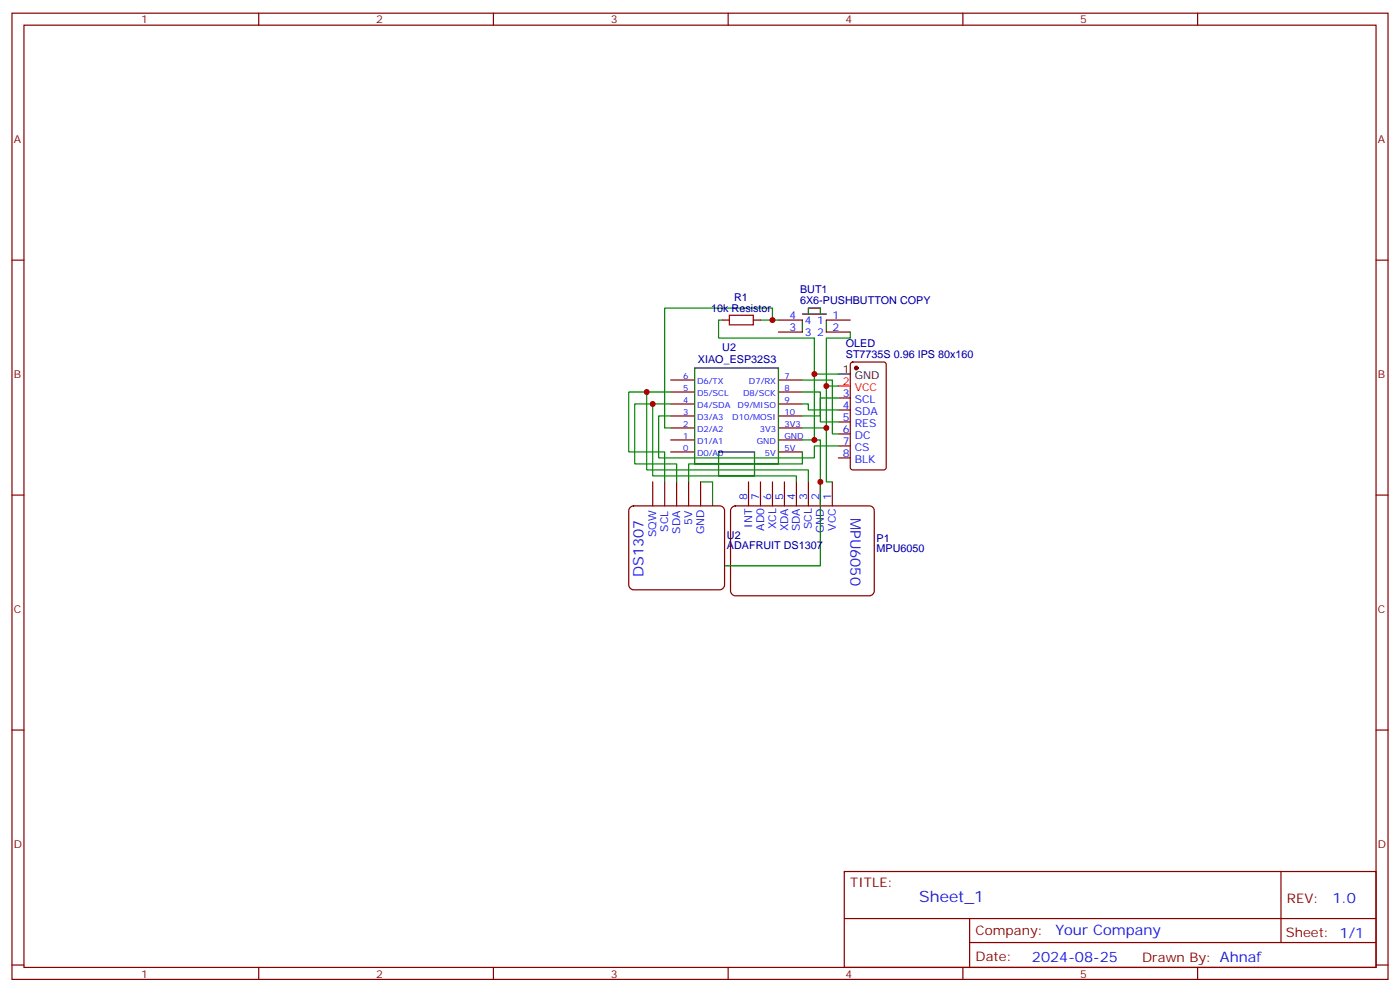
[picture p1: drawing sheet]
<svg xmlns="http://www.w3.org/2000/svg" width="412mm" height="292mm" viewBox="0 0 412 292" stroke-linecap="round" stroke-linejoin="round" font-family="sans-serif">
<g fill="none" stroke="#870000" stroke-width=".35">
<path d="M3.5 3.9h405.4v284.3h-405.4zM7.1 7.4h398.2v277.3h-398.2zM76.2 3.9v3.5M145.3 3.9v3.5M214.5 3.9v3.5M283.6 3.9v3.5M352.8 3.9v3.5M3.5 76.6h3.6M405.3 76.6h3.6M212.7 94.2h2.1M221.9 94.2h2.1M229.3 94.2h7.1"/>
<path d="M229.3 97.7h7.1M243.4 94.2h7.1M243.4 97.7h7.1M197.6 118.9h7M197.6 115.4h7M197.6 111.8h7M229.3 118.9h7.1M229.3 115.4h7.1M229.3 111.8h7.1M246.9 117.1h3.6M250.7 106.7l.5-.2h9.1l.7 .5 .1 30.6-.5 .6-9.4 .1-.7-.5v-30.6zM197.6 133h7"/>
<path d="M197.6 129.5h7M197.6 125.9h7M197.6 122.4h7M229.3 133h7.1M229.3 129.5h7.1M229.3 125.9h7.1M229.3 122.4h7.1M246.9 120.6h3.6M246.9 124.2h3.6M246.9 127.7h3.6M246.9 131.2h3.6M246.9 134.8h3.6"/>
<path d="M3.5 145.7h3.6M215.5 149.4l1.1-.5h39.5a1.41 1.41 0 0 1 1.4 1.4v23.6a1.51 1.51 0 0 1-1.4 1.4h-39.5a1.51 1.51 0 0 1-1.4-1.4v-23.6zM220.5 141.8v7.1M224 141.8v7.1M227.5 141.8v7.1M231.1 141.8v7.1M234.6 141.8v7.1M238.1 141.8v7.1M241.7 141.8v7.1M245.2 141.8v7.1M405.3 145.7h3.6M3.5 214.8h3.6"/>
<path d="M405.3 214.8h3.6M248.7 256.5h156.6v28.2h-156.6zM377.3 256.5v20.9M248.7 270.3h156.5M285.6 277.4h119.6M285.6 270.3v14.1M3.5 284h3.6M76.2 284.7v3.5M145.3 284.7v3.5M214.5 284.7v3.5M283.6 284.7v3.5M352.8 284.7v3.5"/>
<path d="M405.3 284h3.6"/>
</g>
<path d="M236.4 94.2v3.5M236.4 92.4h7M238.1 92.4v-1.7h3.6v1.7M243.4 94.2v3.5M204.6 108.3h24.7v28.2h-24.7zM246.9 110.1h3.6M211.7 133h10.5v7.1h-10.5z" fill="none" stroke="#000" stroke-width=".35"/>
<circle cx="252.2" cy="108.3" r=".53" fill="#870000" stroke="#870000" stroke-width=".35"/>
<path d="M246.9 113.6h3.6" fill="none" stroke="#f00" stroke-width=".35"/>
<g fill="none" stroke="#008700" stroke-width=".35">
<path d="M212.7 94.2h-1v5.3h28.2v10.6M224 94.2h5.3M227.5 94.2v-3.5h-31.7v35.2h1.8M250.5 97.7v1.8h-7.1v14.1M197.6 118.9h-5.3v21.2h42.3v1.7M197.6 115.4h-7.1v22.9h47.6v3.5M236.4 118.9h1.7v1.7h8.8M236.4 115.4h5.3v8.8h5.2M236.4 111.8h8.8v15.9h1.7M246.9 110.1h-7v19.4h-3.5M246.9 113.6h-3.5v12.3h-7M246.9 117.1h-5.2v5.3h-5.3"/>
<path d="M197.6 122.4h-3.6v12.4h45.9v-3.6h7M239.9 129.5h1.8v37h-31.8v-24.7h-3.5M243.4 125.9v15.9h1.8"/>
</g>
<path d="M214.8 92.8h7.1v2.8h-7.1z" fill="none" stroke="#a10000" stroke-width=".35"/>
<path d="M185.5 149.4l1.1-.5h25.4a1.41 1.41 0 0 1 1.4 1.4v21.9a1.51 1.51 0 0 1-1.4 1.4h-25.4a1.51 1.51 0 0 1-1.4-1.4v-21.9z" fill="#fff" stroke="#800000" stroke-width=".35"/>
<path d="M192.3 141.8v7.1M195.8 141.8v7.1M199.3 141.8v7.1M202.8 141.8v7.1M206.4 141.8v7.1" fill="none" stroke="#870000" stroke-width=".35"/>
<path d="M190.5 115.4h-5.3v17.6h10.6v8.8M192.3 118.9h-5.3v17.6h12.3v5.3M236.4 133v3.5h-33.6v5.3" fill="none" stroke="#008700" stroke-width=".35"/>
<g fill="#c00">
<circle cx="239.9" cy="129.5" r=".88"/>
<circle cx="243.4" cy="125.9" r=".88"/>
<circle cx="243.4" cy="113.6" r=".88"/>
<circle cx="227.5" cy="94.2" r=".88"/>
<circle cx="239.9" cy="110.1" r=".88"/>
<circle cx="241.7" cy="141.8" r=".88"/>
<circle cx="192.3" cy="118.9" r=".88"/>
<circle cx="190.5" cy="115.4" r=".88"/>
</g>
<text font-size="4.6" fill="#00f" x="270.8" y="265.5">Sheet_1</text>
<g font-size="4.2" fill="#00f">
<text x="250.5" y="152.4" transform="rotate(90 250.5 152.4)">MPU6050</text>
<text x="189.5" y="169.8" transform="rotate(-90 189.5 169.8)">DS1307</text>
<text x="392.5" y="265.7">1.0</text>
<text x="310.9" y="275.3">Your Company</text>
<text x="304" y="283.1">2024-08-25</text>
</g>
<g font-size="3.9" fill="#800">
<text x="250.5" y="261.1">TITLE:</text>
<text x="379.1" y="265.7">REV:</text>
<text x="287.4" y="275.3">Company:</text>
<text x="378.7" y="275.9">Sheet: 1/1</text>
<text x="287.4" y="282.9">Date:</text>
<text x="336.4" y="283">Drawn By: Ahnaf</text>
</g>
<g font-size="3.2" fill="#800">
<text x="41.6" y="6.9">1</text>
<text x="110.8" y="6.9">2</text>
<text x="179.9" y="6.9">3</text>
<text x="249.1" y="6.9">4</text>
<text x="318.2" y="6.9">5</text>
<text x="4.1" y="42">A</text>
<text x="405.9" y="42">A</text>
<text x="4.1" y="111.1">B</text>
<text x="405.9" y="111.1">B</text>
<text x="4.1" y="180.3">C</text>
<text x="405.9" y="180.3">C</text>
<text x="4.1" y="249.4">D</text>
<text x="405.9" y="249.4">D</text>
<text x="41.6" y="287.7">1</text>
<text x="110.8" y="287.7">2</text>
<text x="179.9" y="287.7">3</text>
<text x="249.1" y="287.7">4</text>
<text x="318.2" y="287.7">5</text>
</g>
<g font-size="3.2" fill="#000080">
<text x="216.3" y="88.6">R1</text>
<text x="235.7" y="89.4">6X6-PUSHBUTTON COPY</text>
<text x="235.7" y="86.3">BUT1</text>
<text x="209.5" y="91.8">10k Resistor</text>
<text x="205.6" y="106.8">XIAO_ESP32S3</text>
<text x="212.7" y="103.3">U2</text>
<text x="249.2" y="105.3">ST7735S 0.96 IPS 80x160</text>
<text x="249.2" y="102.1">OLED</text>
<text x="214.1" y="161.7">ADAFRUIT DS1307</text>
<text x="214.1" y="158.5">U2</text>
<text x="258.2" y="159.4">P1</text>
<text x="258.2" y="162.6">MPU6050</text>
</g>
<g font-size="3.2" fill="#00f">
<text x="232.6" y="93.8">4</text>
<text x="237.1" y="95.2">4</text>
<text x="240.7" y="95.2">1</text>
<text x="245.2" y="93.8">1</text>
<text x="232.6" y="97.4">3</text>
<text x="237.1" y="98.8">3</text>
<text x="240.7" y="98.8">2</text>
<text x="245.2" y="97.4">2</text>
<text x="248.3" y="116.8">3</text>
<text x="251.8" y="118.5">SCL</text>
<text x="248.3" y="120.3">4</text>
<text x="248.3" y="123.8">5</text>
<text x="251.8" y="122.1">SDA</text>
<text x="251.8" y="125.6">RES</text>
<text x="248.3" y="127.4">6</text>
<text x="248.3" y="130.9">7</text>
<text x="251.8" y="129.1">DC</text>
<text x="248.3" y="134.4">8</text>
<text x="251.8" y="132.6">CS</text>
<text x="251.8" y="136.2">BLK</text>
<text x="220.1" y="147.1" transform="rotate(-90 220.1 147.1)">8</text>
<text x="223.7" y="147.1" transform="rotate(-90 223.7 147.1)">7</text>
<text x="227.2" y="147.1" transform="rotate(-90 227.2 147.1)">6</text>
<text x="230.7" y="147.1" transform="rotate(-90 230.7 147.1)">5</text>
<text x="234.2" y="147.1" transform="rotate(-90 234.2 147.1)">4</text>
<text x="237.8" y="147.1" transform="rotate(-90 237.8 147.1)">3</text>
<text x="241.3" y="147.1" transform="rotate(-90 241.3 147.1)">2</text>
<text x="244.8" y="147.1" transform="rotate(-90 244.8 147.1)">1</text>
<text x="203.9" y="154.5" transform="rotate(-90 203.9 154.5)">5V</text>
<text x="221.5" y="155.2" transform="rotate(-90 221.5 155.2)">INT</text>
<text x="228.6" y="155.7" transform="rotate(-90 228.6 155.7)">XCL</text>
<text x="239.2" y="155.7" transform="rotate(-90 239.2 155.7)">SCL</text>
<text x="193.3" y="158.1" transform="rotate(-90 193.3 158.1)">SQW</text>
<text x="196.8" y="156.4" transform="rotate(-90 196.8 156.4)">SCL</text>
<text x="200.4" y="157.1" transform="rotate(-90 200.4 157.1)">SDA</text>
<text x="207.4" y="157.2" transform="rotate(-90 207.4 157.2)">GND</text>
<text x="225.1" y="156.2" transform="rotate(-90 225.1 156.2)">AD0</text>
<text x="232.1" y="156.4" transform="rotate(-90 232.1 156.4)">XDA</text>
<text x="235.7" y="156.4" transform="rotate(-90 235.7 156.4)">SDA</text>
<text x="242.7" y="156.9" transform="rotate(-90 242.7 156.9)">GND</text>
<text x="246.2" y="156.2" transform="rotate(-90 246.2 156.2)">VCC</text>
</g>
<g font-size="3.2">
<text x="248.3" y="109.7">1</text>
<text x="251.8" y="111.5">GND</text>
</g>
<g font-size="3.2" fill="#f00">
<text x="248.3" y="113.2">2</text>
<text x="251.8" y="115">VCC</text>
</g>
<g font-size="2.5" fill="#00f">
<text x="201.3" y="111.5">6</text>
<text x="205.3" y="112.9">D6/TX</text>
<text x="220.6" y="112.9">D7/RX</text>
<text x="231.1" y="111.5">7</text>
<text x="201.3" y="118.5">4</text>
<text x="201.3" y="115">5</text>
<text x="205.3" y="119.9">D4/SDA</text>
<text x="205.3" y="116.4">D5/SCL</text>
<text x="217.3" y="119.9">D9/MISO</text>
<text x="218.9" y="116.4">D8/SCK</text>
<text x="231.1" y="118.5">9</text>
<text x="231.1" y="115">8</text>
<text x="201.3" y="125.6">2</text>
<text x="201.3" y="122.1">3</text>
<text x="205.3" y="123.5">D3/A3</text>
<text x="215.7" y="123.5">D10/MOSI</text>
<text x="231.1" y="125.6">3V3</text>
<text x="231.1" y="122.1">10</text>
<text x="201.3" y="129.1">1</text>
<text x="205.3" y="130.5">D1/A1</text>
<text x="205.3" y="127">D2/A2</text>
<text x="222.9" y="130.5">GND</text>
<text x="223.8" y="127">3V3</text>
<text x="231.1" y="129.1">GND</text>
<text x="201.3" y="132.6">0</text>
<text x="205.3" y="134.1">D0/A0</text>
<text x="225.3" y="134.1">5V</text>
<text x="231.1" y="132.6">5V</text>
</g>
</svg>
